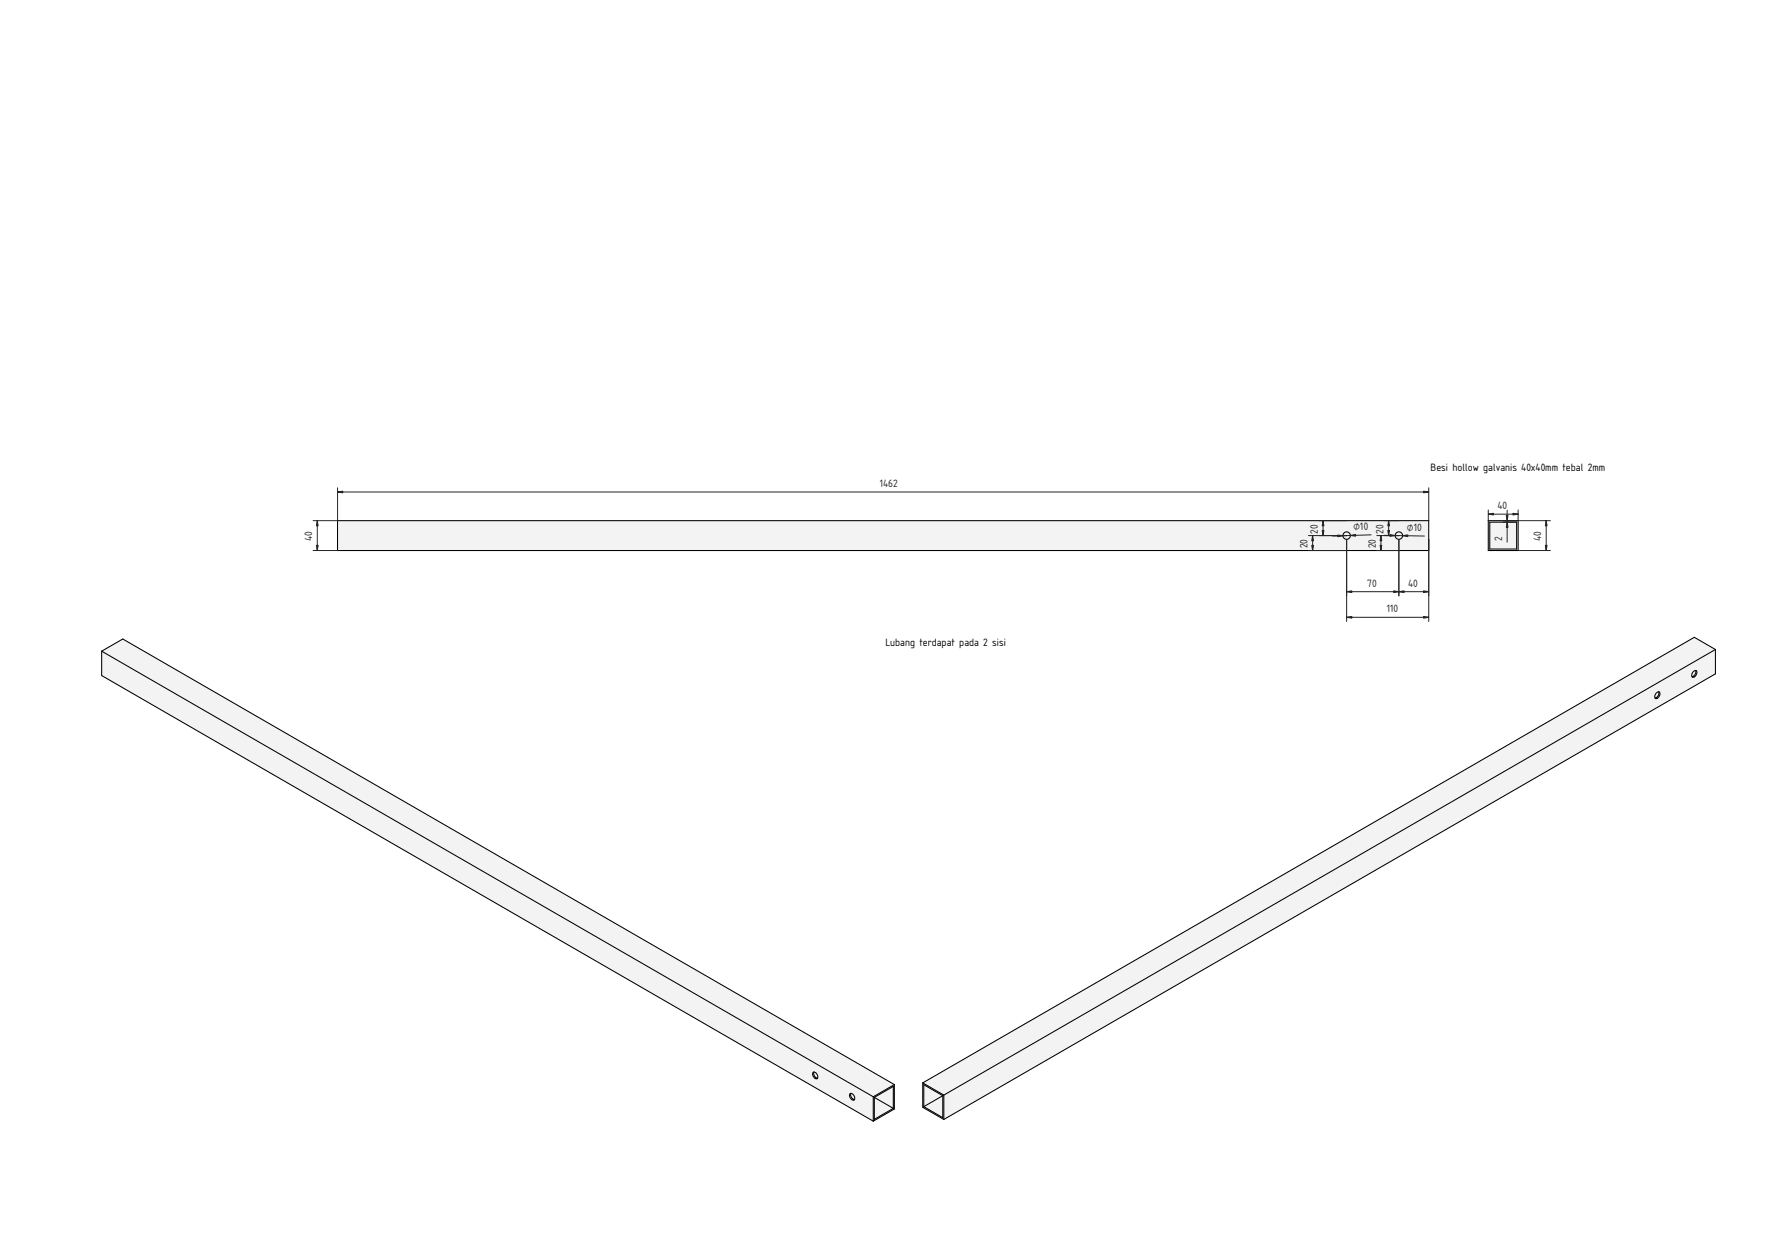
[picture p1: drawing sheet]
<svg xmlns="http://www.w3.org/2000/svg" width="1189mm" height="841mm" viewBox="0 0 1189 841" stroke-linecap="round" stroke-linejoin="round" font-family="sans-serif">
<g fill="#f1f3f5">
<path d="M226 349h731v20h-731z" fill-rule="evenodd"/>
<circle cx="902" cy="359" r="2.5"/>
<circle cx="937" cy="359" r="2.5"/>
</g>
<g fill="none" stroke="#000" stroke-width=".7">
<path d="M226 349h731v20h-731z"/>
<circle cx="902" cy="359" r="2.5"/>
<circle cx="937" cy="359" r="2.5"/>
</g>
<g fill="none" stroke="#212529" stroke-width=".67">
<path d="M226 329h731M226 327v22h-16M957 327v22M213 349v20M876 359h26M879 359v10M883 349h19M886 349v10M918 358l-26 1M922 359h15M925 359v10M927 349h10"/>
<path d="M927 358l27 1M930 349v10M210 369h16M876 369h26M902 361v55M922 369h15M937 361v38M957 361v55M902 396h55M902 413h55"/>
</g>
<g fill="#212529" stroke="#212529" stroke-width=".67">
<path d="M904 359l4-1v1z"/>
<path d="M896 358l3 1h-3z"/>
<path d="M939 359l4-1v1z"/>
<path d="M931 358l3 1h-3z"/>
<path d="M937 396h3v1z"/>
<path d="M953 396h4l-4 1z"/>
<path d="M902 413h3v1z"/>
<path d="M953 413h4l-4 1z"/>
<path d="M226 329h4v1z"/>
<path d="M953 329h4l-4 1z"/>
<path d="M213 349v3h-1z"/>
<path d="M212 365h1v4z"/>
<path d="M933 396h4l-4 1z"/>
<path d="M902 396h3v1z"/>
<path d="M886 355h1l-1 4z"/>
<path d="M886 349l1 3h-1z"/>
<path d="M879 359l1 3h-1z"/>
<path d="M879 365h1l-1 4z"/>
<path d="M930 355h1l-1 4z"/>
<path d="M930 349l1 3h-1z"/>
<path d="M925 359l1 3h-2z"/>
<path d="M924 365h2l-1 4z"/>
</g>
<g fill="#f1f3f5">
<path d="M586 735l12 7-12 8z"/>
<path d="M586 735l12-8v15z"/>
<path d="M68 436l14-8 517 298v17l-14 8-517-299z" fill-rule="evenodd"/>
<path d="M68 436l517 298v17l-517-299z" fill-rule="evenodd"/>
<path d="M68 436l14-8 517 298-14 8z" fill-rule="evenodd"/>
<path d="M585 734l14-8v17l-14 8z" fill-rule="evenodd"/>
<path d="M586 735l12-8v15l-12 8z" fill-rule="evenodd"/>
<path d="M545 718a2.6 2.6 0 0 1 2 1 2.6 2.6 0 0 1 0 3l-2-1z" fill-rule="evenodd"/>
<path d="M569 732a2.6 2.6 0 0 1 3 2 2.6 2.6 0 0 1 0 3l-2-2z" fill-rule="evenodd"/>
<path d="M570 732l2 1a2.1 2.1 0 0 1 0 3l-2-1z" fill-rule="evenodd"/>
<path d="M545 718l2 1a2.1 2.1 0 0 1 0 3l-2-2z" fill-rule="evenodd"/>
<path d="M545 718v2l3 2a2.7 2.7 0 0 1-3-1 2.7 2.7 0 0 1 0-3z" fill-rule="evenodd"/>
<path d="M569 732h1v3l2 1a2.7 2.7 0 0 1-2-1 2.7 2.7 0 0 1-1-3z" fill-rule="evenodd"/>
</g>
<g fill="none" stroke="#000" stroke-width=".7">
<path d="M68 436v16l517 299M68 436l517 298M68 436l14-8 517 298M545 718a2.6 2.6 0 0 1 2 1 2.6 2.6 0 0 1 0 3l-2-1zM545 718v2l3 2M569 732a2.6 2.6 0 0 1 3 2 2.6 2.6 0 0 1 0 3l-2-2zM570 732v3l2 1M585 734v17M586 735v15l12-8M586 735l12-8v15M586 735l12 7M599 726v17l-14 8"/>
<path d="M599 726l-14 8"/>
</g>
<g fill="#f1f3f5">
<path d="M619 741l12-7v14z"/>
<path d="M619 726l12 8-12 7z"/>
<path d="M618 725l517-298 14 8v16l-517 299-14-9z" fill-rule="evenodd"/>
<path d="M632 733l517-298v16l-517 299z" fill-rule="evenodd"/>
<path d="M618 725l517-298 14 8-517 298z" fill-rule="evenodd"/>
<path d="M618 725l14 8v17l-14-9z" fill-rule="evenodd"/>
<path d="M619 726l12 8v14l-12-7z" fill-rule="evenodd"/>
<path d="M1109 464a1.5 1.5 0 0 1 3 0 1.4 1.4 0 0 1 0 2h-1a1.7 1.7 0 0 1-2 2 1.7 1.7 0 0 1 0-3z" fill-rule="evenodd"/>
<path d="M1134 450a1.4 1.4 0 0 1 2-1 1.5 1.5 0 0 1 0 3 1.7 1.7 0 0 1-2 1 1.7 1.7 0 0 1 0-2z" fill-rule="evenodd"/>
<path d="M1134 450l1-1a1.2 1.2 0 0 1 1 1 1.2 1.2 0 0 1-1 1 1.7 1.7 0 0 1-2 2z" fill-rule="evenodd"/>
<path d="M1109 464l1-1a1.2 1.2 0 0 1 1 1 1.2 1.2 0 0 1 0 2 1.7 1.7 0 0 1-3 1z" fill-rule="evenodd"/>
<path d="M1111 463a2.5 2.5 0 0 1 0 3 2.5 2.5 0 0 1-2 1l2-1z" fill-rule="evenodd"/>
<path d="M1136 449a2.5 2.5 0 0 1 0 3 2.5 2.5 0 0 1-3 1l2-2z" fill-rule="evenodd"/>
</g>
<g fill="none" stroke="#000" stroke-width=".7">
<path d="M1149 435v16l-517 299M1149 435l-517 298M1149 435l-14-8-517 298M1134 450a1.4 1.4 0 0 1 2-1 1.5 1.5 0 0 1 0 3 1.5 1.5 0 0 1-2 1 1.5 1.5 0 0 1-1-2zM1136 449l-1 2-2 2M1110 464a1.4 1.4 0 0 1 2 0 1.4 1.4 0 0 1 0 2l-1 1a1.5 1.5 0 0 1-2 1 1.5 1.5 0 0 1 0-3zM1111 463v3l-2 1M618 725v16l14 9M618 725l14 8M631 734v14l-12-7M631 734l-12-8v15M631 734l-12 7"/>
<path d="M632 733v17"/>
</g>
<g fill="#f1f3f5">
<path d="M997 349h20v20h-20z" fill-rule="evenodd"/>
<path d="M998 350h18v18h-18z" fill-rule="evenodd"/>
</g>
<path d="M997 349h20v20h-20zM998 350h18v18h-18z" fill="none" stroke="#000" stroke-width=".7"/>
<path d="M997 344h20M997 341v8M1007 349h9M1007 350h9M1009 342v21M1017 341v8h21M1036 349v20M1017 369h21" fill="none" stroke="#212529" stroke-width=".67"/>
<g fill="#212529" stroke="#212529" stroke-width=".67">
<path d="M997 344h3v1z"/>
<path d="M1013 344h4l-4 1z"/>
<path d="M1036 349v3h-1z"/>
<path d="M1035 365h1v4z"/>
<path d="M1009 345h1l-1 4z"/>
<path d="M1009 350l1 3h-1z"/>
</g>
<g font-size="6.7">
<text x="958" y="315">Besi hollow galvanis 40x40mm tebal 2mm</text>
<text x="593" y="432">Lubang terdapat pada 2 sisi</text>
</g>
<g font-size="6.7" fill="#212529">
<text x="589" y="326">1462</text>
<text x="1003" y="341">40</text>
<text x="883" y="357" transform="rotate(-90 883 357)">20</text>
<text x="907" y="355" transform="rotate(-2 907 355)">⌀10</text>
<text x="927" y="357" transform="rotate(-90 927 357)">20</text>
<text x="942" y="355" transform="rotate(1 942 355)">⌀10</text>
<text x="209" y="362" transform="rotate(-90 209 362)">40</text>
<text x="1006" y="362" transform="rotate(-90 1006 362)">2</text>
<text x="1032" y="362" transform="rotate(-90 1032 362)">40</text>
<text x="876" y="367" transform="rotate(-90 876 367)">20</text>
<text x="922" y="367" transform="rotate(-90 922 367)">20</text>
<text x="916" y="393">70</text>
<text x="943" y="393">40</text>
<text x="929" y="410">110</text>
</g>
</svg>
